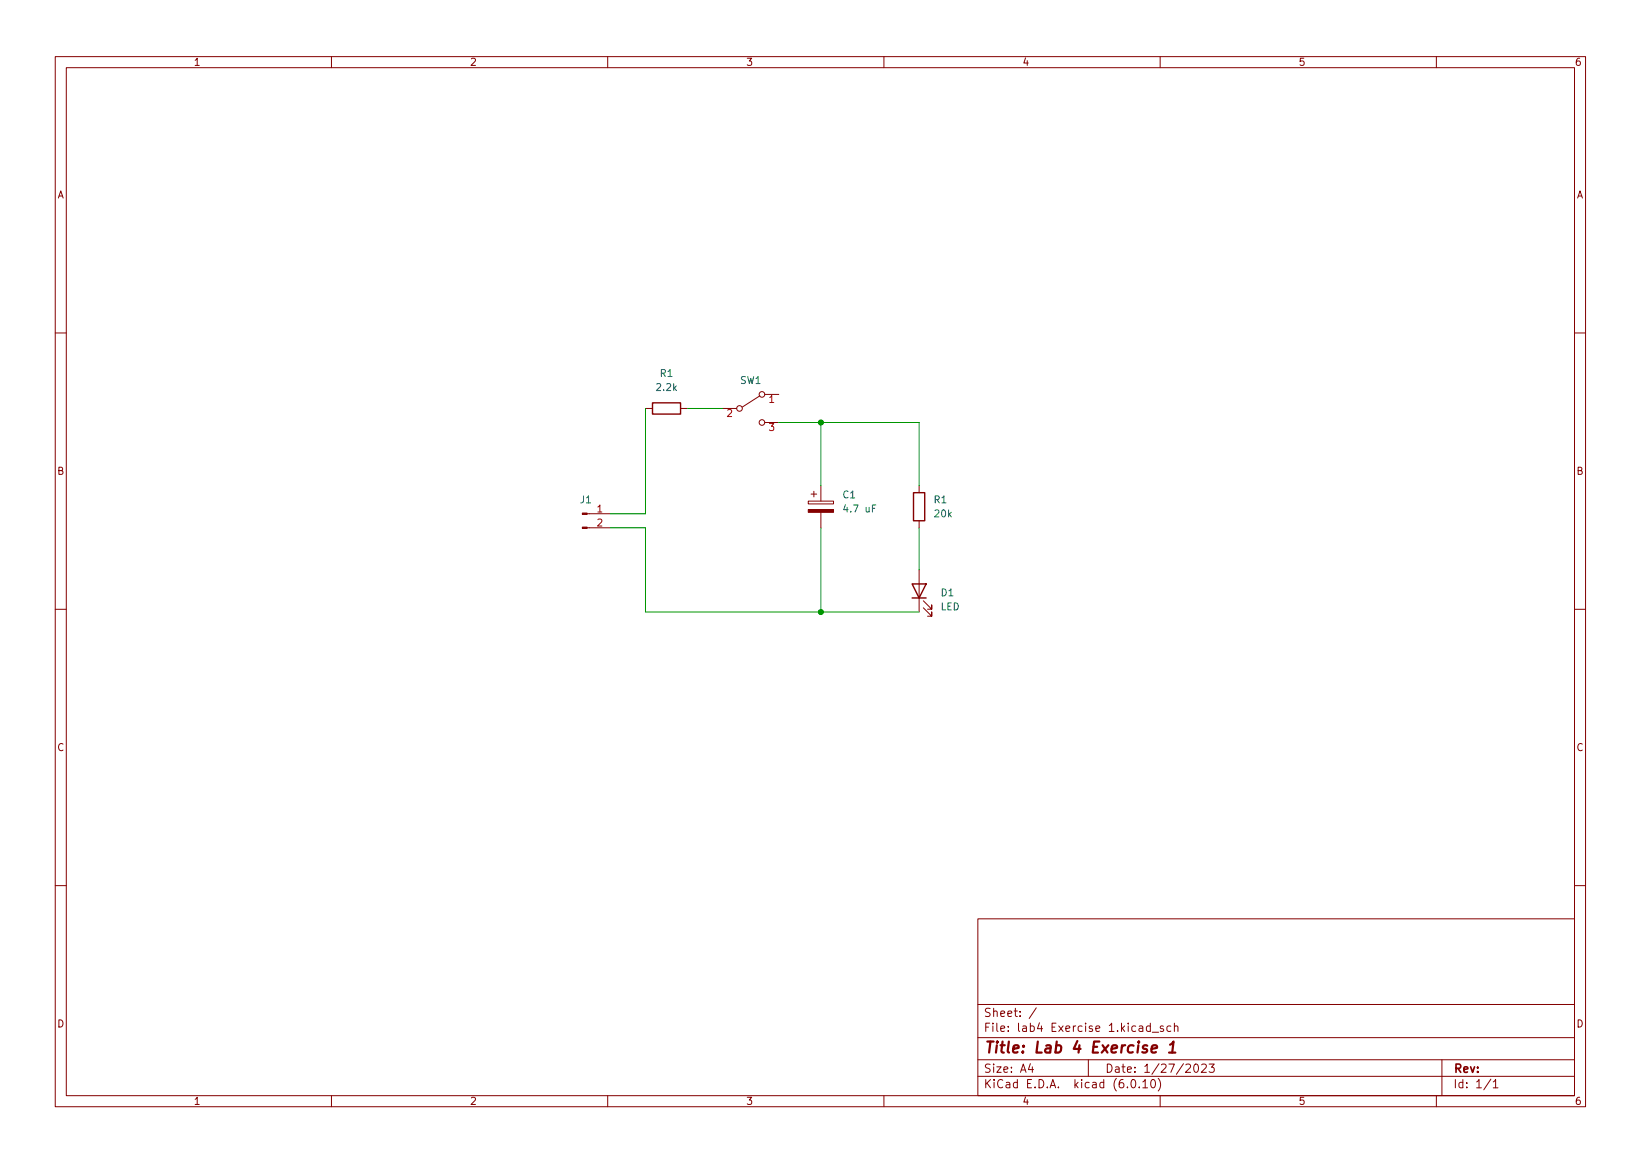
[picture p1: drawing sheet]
<svg xmlns="http://www.w3.org/2000/svg" width="297mm" height="210mm" viewBox="0 0 297 210" stroke-linecap="round" stroke-linejoin="round" font-family="sans-serif">
<g fill="none" stroke="#840000" stroke-width=".18">
<path d="M10 10.2h277v190.1h-277zM12 12.2h273v186.1h-273zM60 10.2v2M110 10.2v2M160 10.2v2M210 10.2v2M260 10.2v2M10 60.2h2M116.8 73.9h1.3M123.2 73.9h1.3M130.8 73.9h2.5M137.5 71.6l-3.1 2.1"/>
<path d="M138.4 71.4h2.6M138.4 76.4h2.6M285 60.2h2M106.3 95.5h4.2M106.3 93h4.2M146.3 90.7h4.6v.5h-4.6zM146.8 89.4h1M147.3 88.9v1M148.6 87.9v2.8M148.6 92.7v2.8M166.4 87.9v1.2M166.4 94.2v1.3"/>
<path d="M10 110.2h2M166.4 103.1v7.6M167.1 110l1.6 1.5v-.8v.8h-.8M167.1 108.7l1.6 1.5v-.7v.7h-.8M285 110.2h2M10 160.2h2M177 166.3h108v32h-108zM285 160.2h2M60 198.3v2M110 198.3v2M160 198.3v2M177 194.8h108"/>
<path d="M177 191.8h108M177 187.8h108M177 181.8h108M186.5 192.5l-.4 1h1M186.9 193v1M187.6 182.4l-1.3 1.9M197 191.8v3M204.9 195.4l.2-.1a.8 .8 0 0 1 .5 .8 .8 .8 0 0 1-.5 .7 1 1 0 0 1-.2-1.4zM206.2 196.7v.1M206.9 195.8l.4-.5v1.5M206.9 196.8h.8M208.2 185.7l-.4-.1-.3 .3v.4l.1 .3h.6"/>
<path d="M208.2 185.1v1.5M208.5 195.4l.1-.1a.8 .8 0 0 1 .6 .8 .8 .8 0 0 1-.6 .7 1 1 0 0 1-.1-1.4zM208.6 186.8h1.1M209.6 195.1a1.72 1.72 0 0 1 0 2.3M210 198.3v2M210.6 185.7l-.4-.1-.2 .2 .1 .3 .5 .1v.4h-.6M211.9 185.7l-.4-.1-.3 .3v.4l.2 .3h.5M212.6 185.8l.2-.2 .3 .1 .1 .9M212.6 185.1v1.5M216.3 192.6l.1-.1a.8 .8 0 0 1 .6 .8 .8 .8 0 0 1-.6 .7 1 1 0 0 1-.1-1.4zM217.5 192.7l.6-.2 .2 .2 .1 .3-1 1h1M218.9 192.5h.9l-.5 .6 .4 .1v.7l-.2 .1h-.4l-.2-.1"/>
<path d="M260 198.3v2M261 191.8v6.5M269.9 195.3l-1.3 1.9M270.3 195.8l.4-.5v1.5M270.3 196.8h.9"/>
<circle cx="133.9" cy="73.9" r=".51"/>
<circle cx="137.9" cy="76.4" r=".51"/>
<circle cx="137.9" cy="71.4" r=".51"/>
</g>
<path d="M208.5 189.8l.9-.2v-.4l-.2-.1-.6 .1-.2 1 .3 .3 .5-.1M211.6 190.5h1.2M211.8 189l.6-.5-.2 2" fill="none" stroke="#840000" stroke-width=".4"/>
<g fill="#840000" stroke="#840000" stroke-width=".18">
<path d="M105.4 95.4h.9v.2h-.9z"/>
<path d="M105.4 92.8h.9v.3h-.9z"/>
<path d="M146.3 92.2h4.6v.5h-4.6z"/>
</g>
<path d="M118.1 72.9h5.1v2h-5.1zM165.4 89.1h2v5.1h-2zM165.1 105.7h2.5l-1.2 2.5zM165.1 108.2h2.5" fill="none" stroke="#840000" stroke-width=".25"/>
<path d="M116.8 73.9v19.1h-6.3M124.5 73.9h6.3M141 76.4h25.4v11.5M148.6 76.4v11.5M110.5 95.5h6.3v15.2h49.6M148.6 95.5v15.2M166.4 95.5v7.6" fill="none" stroke="#009600" stroke-width=".18"/>
<g fill="#009600" stroke="#009600" stroke-width=".18">
<circle cx="148.6" cy="76.4" r=".46"/>
<circle cx="148.6" cy="110.7" r=".46"/>
</g>
<text font-size="2.8" fill="#840000" x="178" y="190.6">Title: Lab 4 Exercise 1</text>
<g font-size="2.1" fill="#840000">
<text x="178" y="184">Sheet: /</text>
<text x="178" y="186.7">File: lab4 Exercise 1.kicad_sch</text>
<text x="178" y="196.9">KiCad E.D.A. kicad (6.0.10)</text>
<text x="178" y="194.1">Size: A4</text>
<text x="200" y="194.1">Date: 1/27/2023</text>
<text x="263" y="194.1">Rev:</text>
<text x="263" y="196.9">Id: 1/1</text>
</g>
<g font-size="1.8" fill="#840000">
<text x="35" y="11.9">1</text>
<text x="85" y="11.9">2</text>
<text x="135" y="11.9">3</text>
<text x="185" y="11.9">4</text>
<text x="235" y="11.9">5</text>
<text x="285" y="11.9">6</text>
<text x="10.3" y="35.9">A</text>
<text x="285.3" y="35.9">A</text>
<text x="10.3" y="85.9">B</text>
<text x="285.3" y="85.9">B</text>
<text x="10.3" y="135.9">C</text>
<text x="285.3" y="135.9">C</text>
<text x="10.3" y="185.9">D</text>
<text x="285.3" y="185.9">D</text>
<text x="35" y="199.9">1</text>
<text x="85" y="199.9">2</text>
<text x="135" y="199.9">3</text>
<text x="185" y="199.9">4</text>
<text x="235" y="199.9">5</text>
<text x="285" y="199.9">6</text>
</g>
<g font-size="1.8" fill="#006464">
<text x="118.9" y="70.7">2.2k</text>
<text x="119.5" y="68.2">R1</text>
<text x="134" y="69.5">SW1</text>
<text x="105.1" y="91.1">J1</text>
<text x="152.6" y="90.2">C1</text>
<text x="153" y="92.7">4.7 uF</text>
<text x="169.1" y="91.1">R1</text>
<text x="169.2" y="93.6">20k</text>
<text x="170.4" y="107.9">D1</text>
<text x="170.2" y="110.4">LED</text>
</g>
<g font-size="1.8" fill="#a90000">
<text x="131.6" y="75.4">2</text>
<text x="139.2" y="72.9">1</text>
<text x="139.2" y="78">3</text>
<text x="108.1" y="92.7">1</text>
<text x="108.1" y="95.2">2</text>
</g>
</svg>
